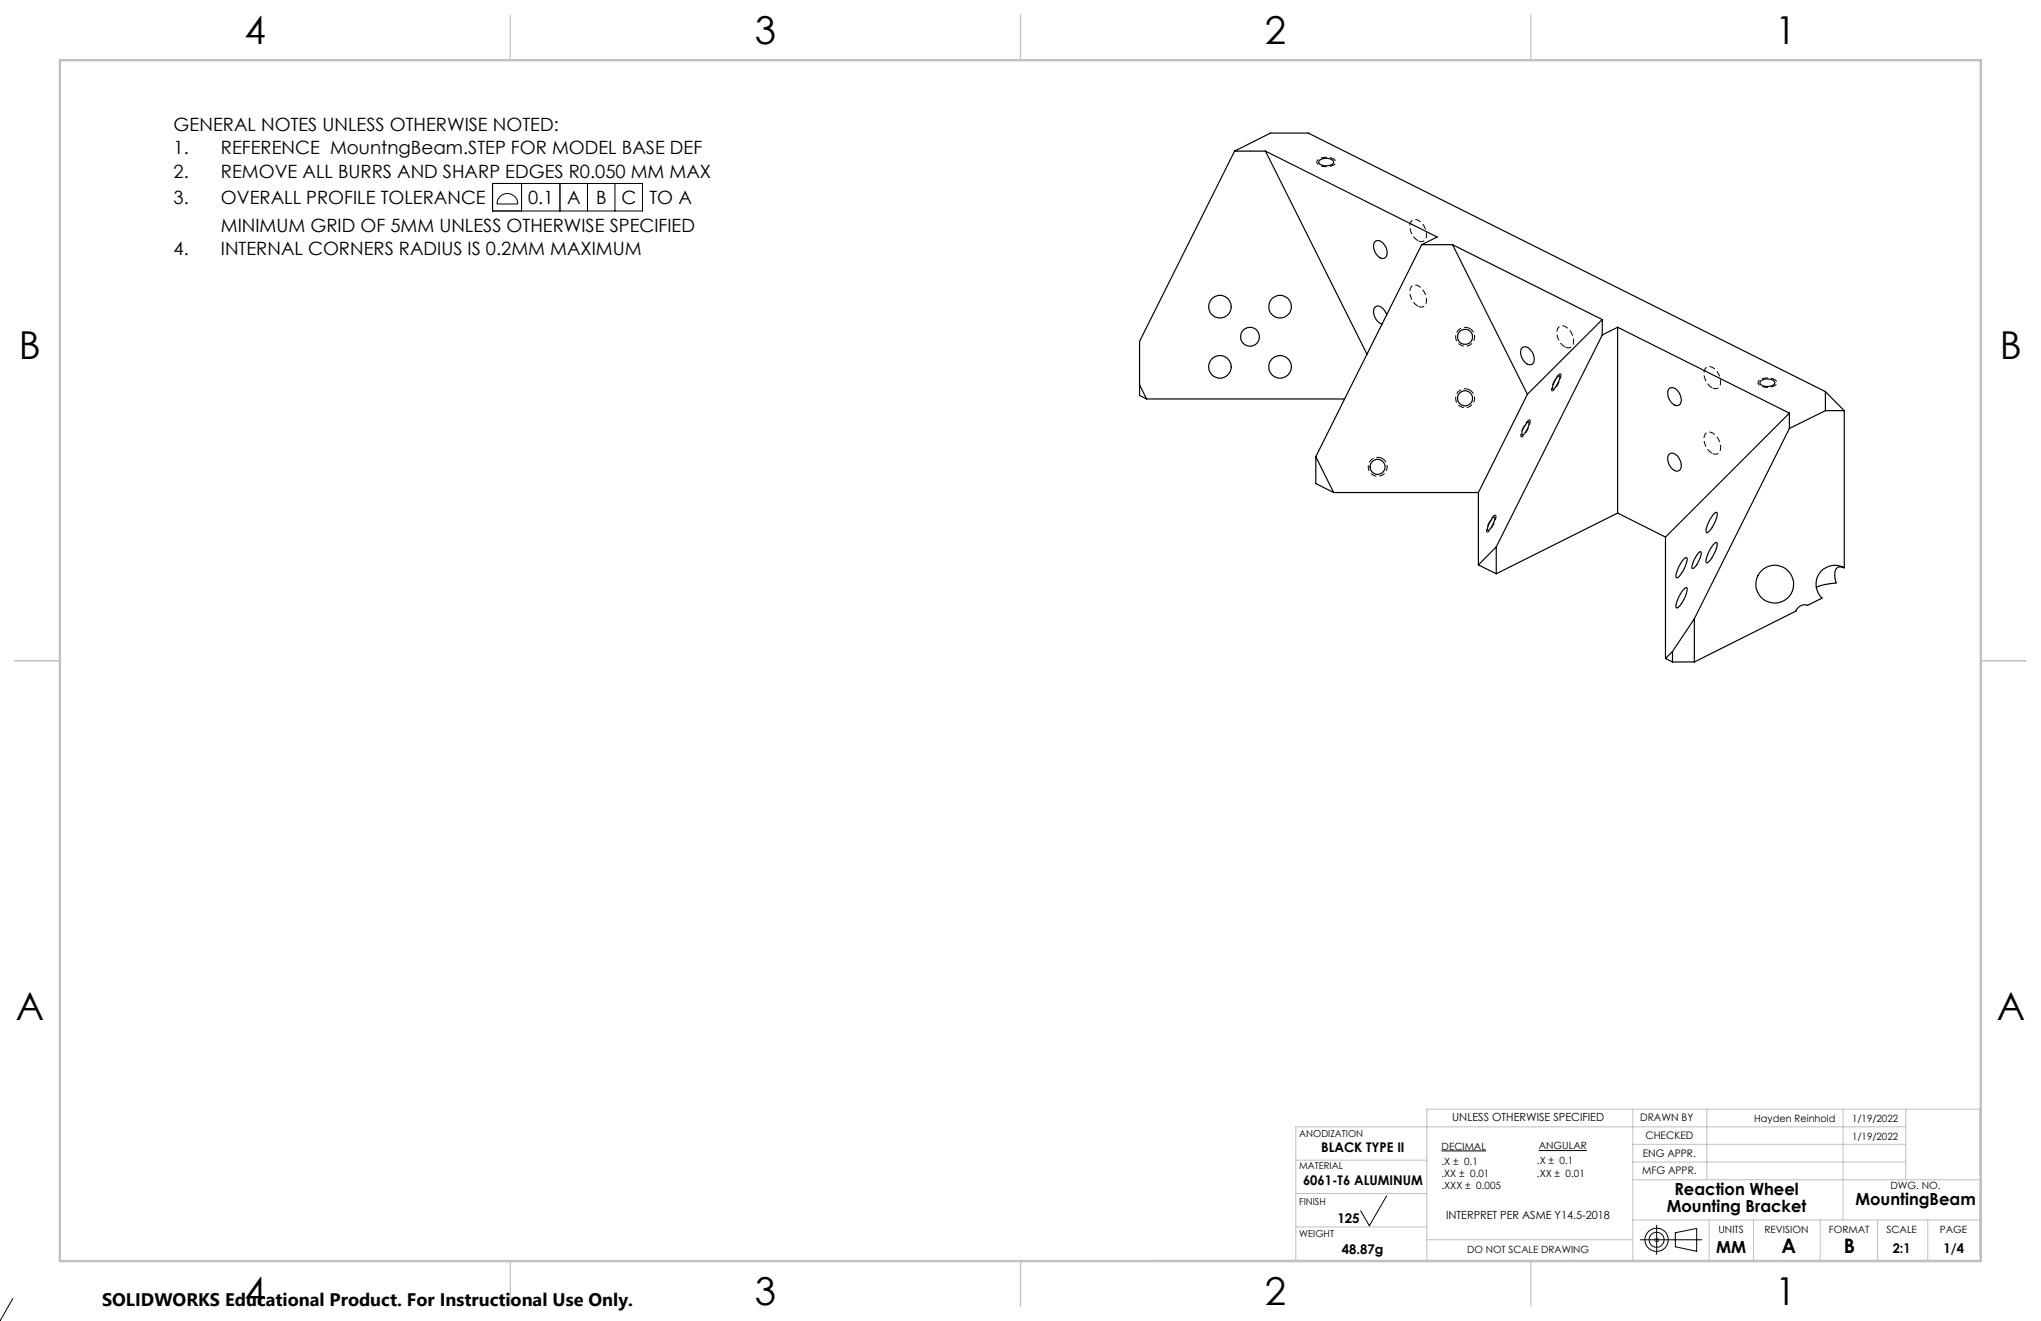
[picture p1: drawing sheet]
<svg xmlns="http://www.w3.org/2000/svg" width="432mm" height="279mm" viewBox="0 0 432 279" stroke-linecap="round" stroke-linejoin="round" font-family="sans-serif">
<g fill="none" stroke="#000" stroke-width=".21">
<path d="M104.2 38.8h31.7v5.8h-31.7zM110.3 38.8v5.8M118.5 38.8v5.8M124.3 38.8v5.8M130.1 38.8v5.8M105.8 41.6a2.2 2.2 0 0 1 2.4-.5 2.2 2.2 0 0 1 1.3 2h-4.3a2.08 2.08 0 0 1 .6-1.5zM293.4 252.9l-3.7 6.4-1.8-3.2M305 243.4h9.4M325.5 243.4h10.2M350.5 259.2v6.1M2.7 274.6l-2.8 4.7M347 262.2h13"/>
<path d="M350.1 261.9l.7 .7M350.8 261.9l-.7 .7M354.4 260.7l4.6-.9v4.9l-4.6-1z"/>
<circle cx="350.5" cy="262.2" r="2.45"/>
<circle cx="350.5" cy="262.2" r="1.59"/>
</g>
<g fill="none" stroke="#c0c0c0" stroke-width=".21">
<path d="M345.4 234.6v32M361.1 234.6v14.9M389.9 234.6v23.4M403.2 238.3h-129.1v28.3M403.2 234.6v14.9M274.1 245.4h27.8M274.1 252.4h27.8M274.1 259.5h27.8M345.4 249.5h73.5M345.4 258h73.5M345.4 242h57.8M345.4 245.8h57.8"/>
<path d="M361.6 258v8.6M371 258v8.6M385.1 258v8.6M397.2 258v8.6M407.8 258v8.6M243.9 266.6h175M301.9 262.2h43.5M350 262.2h1M350.1 261.9l.7 .7M350.5 261.7v1M350.8 261.9l-.7 .7M418.9 265.1v-30.5h-117v32"/>
</g>
<path d="M300 50.9a1.24 1.24 0 0 0 1.5-.1 1.24 1.24 0 0 0 .3-1.5 2.97 2.97 0 0 0-2.7-2.9 1.9 1.9 0 0 0-.5 2.8l.7 1.1 .7 .6M300 64.8a1.24 1.24 0 0 0 1.5-.2 1.24 1.24 0 0 0 .3-1.4 2.97 2.97 0 0 0-2.7-2.9 1.9 1.9 0 0 0-.5 2.8l.7 1.1 .7 .6M331.1 73.4a1.24 1.24 0 0 0 1.5-.2 1.24 1.24 0 0 0 .3-1.4 2.97 2.97 0 0 0-2.7-2.9 1.9 1.9 0 0 0-.5 2.8l.7 1.1 .7 .6M362.3 95.9a1.24 1.24 0 0 0 1.4-.2 1.24 1.24 0 0 0 .3-1.4 2.97 2.97 0 0 0-2.6-2.9 1.9 1.9 0 0 0-.6 2.8l.7 1.1 .8 .6M362.3 82a1.24 1.24 0 0 0 1.4-.1 1.24 1.24 0 0 0 .3-1.4 2.97 2.97 0 0 0-2.6-2.9 1.9 1.9 0 0 0-.6 2.7l.7 1.1 .8 .6" fill="none" stroke="#000" stroke-width=".21" stroke-dasharray="1.3 .6" stroke-dashoffset="-.1" stroke-linecap="butt"/>
<path d="M310.9 69.4a2 2 0 0 1 .2 3.5 2 2 0 0 1-3.1-1.4 2 2 0 0 1 2.7-2.1h.2M292.4 96.9a2 2 0 0 1 .2 3.5 2 2 0 0 1-3.1-1.4 2 2 0 0 1 2.7-2.1h.2M310.9 82.4a2 2 0 0 1 .2 3.5 2 2 0 0 1-3.1-1.4 2 2 0 0 1 2.7-2.1h.2" fill="none" stroke="#000" stroke-width=".21" stroke-dasharray="1.3 .6" stroke-dashoffset=".1" stroke-linecap="butt"/>
<path d="M330.1 79.1a4.4 4.4 0 0 1-1.3 3.4l-.2 .1a.26 .26 0 0 1-.4 0 .26 .26 0 0 1 .1-.4l.1-.6a4 4 0 0 1 1.7-2.5M323.6 88.8a4.4 4.4 0 0 1-1.3 3.4l-.2 .1a.26 .26 0 0 1-.4 0 .26 .26 0 0 1 .1-.3l.1-.6a4 4 0 0 1 1.7-2.6M316.4 109a4.4 4.4 0 0 1-1.4 3.3l-.2 .2a.26 .26 0 0 1-.3-.1 .26 .26 0 0 1 0-.3l.1-.6a4 4 0 0 1 1.8-2.5" fill="none" stroke="#000" stroke-width=".21" stroke-dasharray="1.3 .6" stroke-dashoffset=".2" stroke-linecap="butt"/>
<path d="M282 33.6a.77 .77 0 0 1 .6 .8 .77 .77 0 0 1-.8 .7 2.79 2.79 0 0 1-3.2-.7 1.38 1.38 0 0 1 1.7-1.1l1.7 .3M375.3 80.2a.77 .77 0 0 1 .6 .9 .77 .77 0 0 1-.8 .6 2.79 2.79 0 0 1-3.1-.6 1.38 1.38 0 0 1 1.7-1.2l1.6 .3" fill="none" stroke="#000" stroke-width=".21" stroke-dasharray="1.3 .6" stroke-dashoffset=".6" stroke-linecap="butt"/>
<path d="M418.9 234.6v32" fill="none" stroke="#c0c0c0" stroke-width=".21" stroke-dasharray="15.2 1.3 1.3 1.3" stroke-dashoffset="1.2"/>
<path d="M108 3.2v9.5M215.9 3.2v9.5M323.8 3.2v9.5M3.1 139.7h9.6M419.1 139.7h9.5M108 266.7v9.6M215.9 266.7v9.6M323.8 266.7v9.6" fill="none" stroke="#c0c0c0" stroke-width=".25"/>
<path d="M12.7 12.7h406.4v254h-406.4z" fill="none" stroke="#c0c0c0" stroke-width=".5"/>
<g fill="none" stroke="#000" stroke-width=".25">
<path d="M261.2 32h6.5M261.2 32l7.6-3.8h8l109.4 54.6M261.2 32l-20.1 40.2v11.4l1.5 .8M267.7 32l36.4 18.1-3.3 1.7M267.7 32l21.5 42.9M279.1 33.9a2.39 2.39 0 0 1 3 .2l.1 .3a2.24 2.24 0 0 1-3.2 .1zM290.8 51.3a1.37 1.37 0 0 1 2.2 .7 1.83 1.83 0 0 1-.2 2.6 2.48 2.48 0 0 1-2-3.3zM300.8 51.8h6.5M300.8 51.8l-22.4 44.8M307.3 51.8l31.7 15.8M307.3 51.8l15.8 31.6M293.4 66.6l-.1-.2a1.9 1.9 0 0 0-2.3-1.6 2.27 2.27 0 0 0 .6 3.3l.8 .4"/>
<path d="M321.9 73.7a1.13 1.13 0 0 1 1.9 .3 2.46 2.46 0 0 1 .5 2.9 1.31 1.31 0 0 1-2-.6 2.74 2.74 0 0 1-.4-2.6zM329.5 79.7l.4-.3a2.61 2.61 0 0 1-.7 2.3l-.7 .6a2.97 2.97 0 0 1 1-2.6zM339 67.6v3.2M339 70.8l-22.5 44.9M339 67.6l-15.9 15.8M342.2 69.2l36.4 18.2M342.2 69.2l-3.2 1.6M342.2 69.2v39.3M241.1 81.4l1.5 3M242.6 84.4h41.9M278.4 96.6l3.8 7.6M278.4 96.6v5.7l3.8 1.9"/>
<path d="M323 89.5l.4-.3a3.2 3.2 0 0 1-1.4 2.9v-.8zM323.1 83.4l-10.3 20.8M353.3 96a1.85 1.85 0 0 1 2.2 1.5 1.34 1.34 0 0 1-.8 2.2 2.72 2.72 0 0 1-1.7-3.5zM353.3 82.1a1.85 1.85 0 0 1 2.2 1.5 1.62 1.62 0 0 1-.4 2.2 2.48 2.48 0 0 1-2.1-3.4zM372.5 80.6a2.39 2.39 0 0 1 3 .2v.2a2.2 2.2 0 0 1-3.1 .1zM378.6 87.4l-26.2 26.2M378.6 87.4v3.2M378.6 90.6l-20.1 40.3M386.2 86.9l-7.6 3.7M386.2 86.9h4M386.2 82.8v4.1M386.2 82.8l4 4.1"/>
<path d="M390.2 86.9v33.2M282.2 104.2h30.6M312.8 104.2v15.3M312.8 119.5l3.7 1.9M315.7 109.6l.5-.3a3 3 0 0 1-1 2.6l-.4 .3a2.93 2.93 0 0 1 .9-2.6zM316.5 115.7v5.7M316.5 115.7l-3.7 3.8M342.2 108.5l10.2 5.1M342.2 108.5l-25.7 12.9M352.4 113.6v25.7M356.1 118.4l.7-.5a4.1 4.1 0 0 1-1.1 3.3 1.27 1.27 0 0 1-1.1 1 5.7 5.7 0 0 1 1.5-3.8zM359.2 117.1l.3-.3 .4-.1a4.8 4.8 0 0 1-1.8 3.6l-.2-.3 .2-.9z"/>
<path d="M362.8 108.5l.4-.1a5.7 5.7 0 0 1-2 4.3l-.2-.1a4.1 4.1 0 0 1 1.1-3.3zM362.8 114.9l.4-.1a5.8 5.8 0 0 1-2 4.2h-.2a4.2 4.2 0 0 1 1.1-3.3zM352.4 139.3l1.4 .7M353.8 137.8l-1.4 1.5M353.8 137.8v2.2M356.4 124.5l.4-.2a4.1 4.1 0 0 1-1.1 3.3 1.29 1.29 0 0 1-1.1 1 5.6 5.6 0 0 1 1.8-4.1zM358.5 130.9l-4.7 6.9M358.5 130.9v9.1M390.2 120.1a4 4 0 0 0-5.2 1.1 4 4 0 0 0 .5 5.3l-3.1 1.5a1.98 1.98 0 0 0-2.5 1.3l-21.4 10.7M390.2 120.1a1.33 1.33 0 0 0-1.6 0 1.33 1.33 0 0 0-.4 1.5l.2 1.7-2.2 .3-2 .6M353.8 140h4.7"/>
<circle cx="258.1" cy="77.6" r="2.4"/>
<circle cx="258.1" cy="64.9" r="2.4"/>
<circle cx="264.5" cy="71.2" r="2"/>
<circle cx="270.8" cy="77.6" r="2.4"/>
<circle cx="270.8" cy="64.9" r="2.4"/>
<circle cx="310" cy="71.2" r="1.6"/>
<circle cx="291.4" cy="98.7" r="1.59"/>
<circle cx="310" cy="84.2" r="1.59"/>
<circle cx="375.5" cy="123.6" r="4"/>
</g>
<g font-size="8.1">
<text x="51.7" y="9.3">4</text>
<text x="159.7" y="9.3">3</text>
<text x="267.6" y="9.3">2</text>
<text x="375.6" y="9.3">1</text>
<text x="4" y="76">B</text>
<text x="423.1" y="76">B</text>
<text x="3.3" y="215.7">A</text>
<text x="422.4" y="215.7">A</text>
<text x="51.7" y="276">4</text>
<text x="159.7" y="276">3</text>
<text x="267.6" y="276">2</text>
<text x="375.6" y="276">1</text>
</g>
<g font-size="4.2">
<text x="376.9" y="265">A</text>
<text x="390.1" y="265">B</text>
</g>
<g font-size="3.9">
<text x="36.7" y="27.8">GENERAL NOTES UNLESS OTHERWISE NOTED:</text>
<text x="36.7" y="32.7">1.</text>
<text x="46.7" y="32.7">REFERENCE MountngBeam.STEP FOR MODEL BASE DEF</text>
<text x="36.7" y="37.5">2.</text>
<text x="46.7" y="37.5">REMOVE ALL BURRS AND SHARP EDGES R0.050 MM MAX</text>
<text x="36.7" y="43.2">3.</text>
<text x="46.7" y="43.2">OVERALL PROFILE TOLERANCE</text>
<text x="111.7" y="43.2">0.1</text>
<text x="120" y="43.2">A</text>
<text x="126.1" y="43.2">B</text>
<text x="131.5" y="43.2">C</text>
<text x="137.4" y="43.2">TO A</text>
<text x="36.7" y="53.9">4.</text>
<text x="46.7" y="49">MINIMUM GRID OF 5MM UNLESS OTHERWISE SPECIFIED</text>
<text x="46.7" y="53.9">INTERNAL CORNERS RADIUS IS 0.2MM MAXIMUM</text>
</g>
<text font-size="3.8" x="21.6" y="276.3">SOLIDWORKS Educational Product. For Instructional Use Only.</text>
<g font-size="3.5">
<text x="352.6" y="256.3">Mounting Bracket</text>
<text x="354.3" y="252.8">Reaction Wheel</text>
<text x="392.5" y="254.8">MountingBeam</text>
<text x="363.1" y="265">MM</text>
</g>
<g font-size="2.8">
<text x="279.5" y="243.7">BLACK TYPE II</text>
<text x="275.7" y="250.7">6061-T6 ALUMINUM</text>
<text x="282.9" y="258.6">125</text>
<text x="283.9" y="265.3">48.87g</text>
<text x="400.5" y="265">2:1</text>
<text x="411.2" y="265">1/4</text>
</g>
<g font-size="2.4">
<text x="307.2" y="237.2">UNLESS OTHERWISE SPECIFIED</text>
<text x="305.9" y="257.8">INTERPRET PER ASME Y14.5-2018</text>
</g>
<g font-size="2.2">
<text x="347" y="237.2">DRAWN BY</text>
<text x="347.6" y="244.7">ENG APPR.</text>
<text x="348.1" y="240.9">CHECKED</text>
<text x="347.4" y="248.4">MFG APPR.</text>
</g>
<g font-size="2.1">
<text x="371.1" y="237.4">Hayden Reinhold</text>
<text x="391.8" y="237.4">1/19/2022</text>
<text x="305" y="243.2">DECIMAL</text>
<text x="325.5" y="243.1">ANGULAR</text>
<text x="391.8" y="241.1">1/19/2022</text>
<text x="304.9" y="246.3">.X ± 0.1</text>
<text x="304.9" y="248.9">.XX ± 0.01</text>
<text x="304.9" y="251.5">.XXX ± 0.005</text>
<text x="325.2" y="246.2">.X ± 0.1</text>
<text x="325.2" y="248.9">.XX ± 0.01</text>
<text x="400" y="251.5">DWG. NO.</text>
<text x="363.5" y="260.7">UNITS</text>
<text x="373.3" y="260.7">REVISION</text>
<text x="386.9" y="260.7">FORMAT</text>
<text x="399.1" y="260.7">SCALE</text>
<text x="410.4" y="260.7">PAGE</text>
<text x="310.4" y="265">DO NOT SCALE DRAWING</text>
</g>
<g font-size="2">
<text x="274.9" y="240.6">ANODIZATION</text>
<text x="274.9" y="247.3">MATERIAL</text>
<text x="274.9" y="254.8">FINISH</text>
<text x="274.9" y="261.7">WEIGHT</text>
</g>
</svg>
